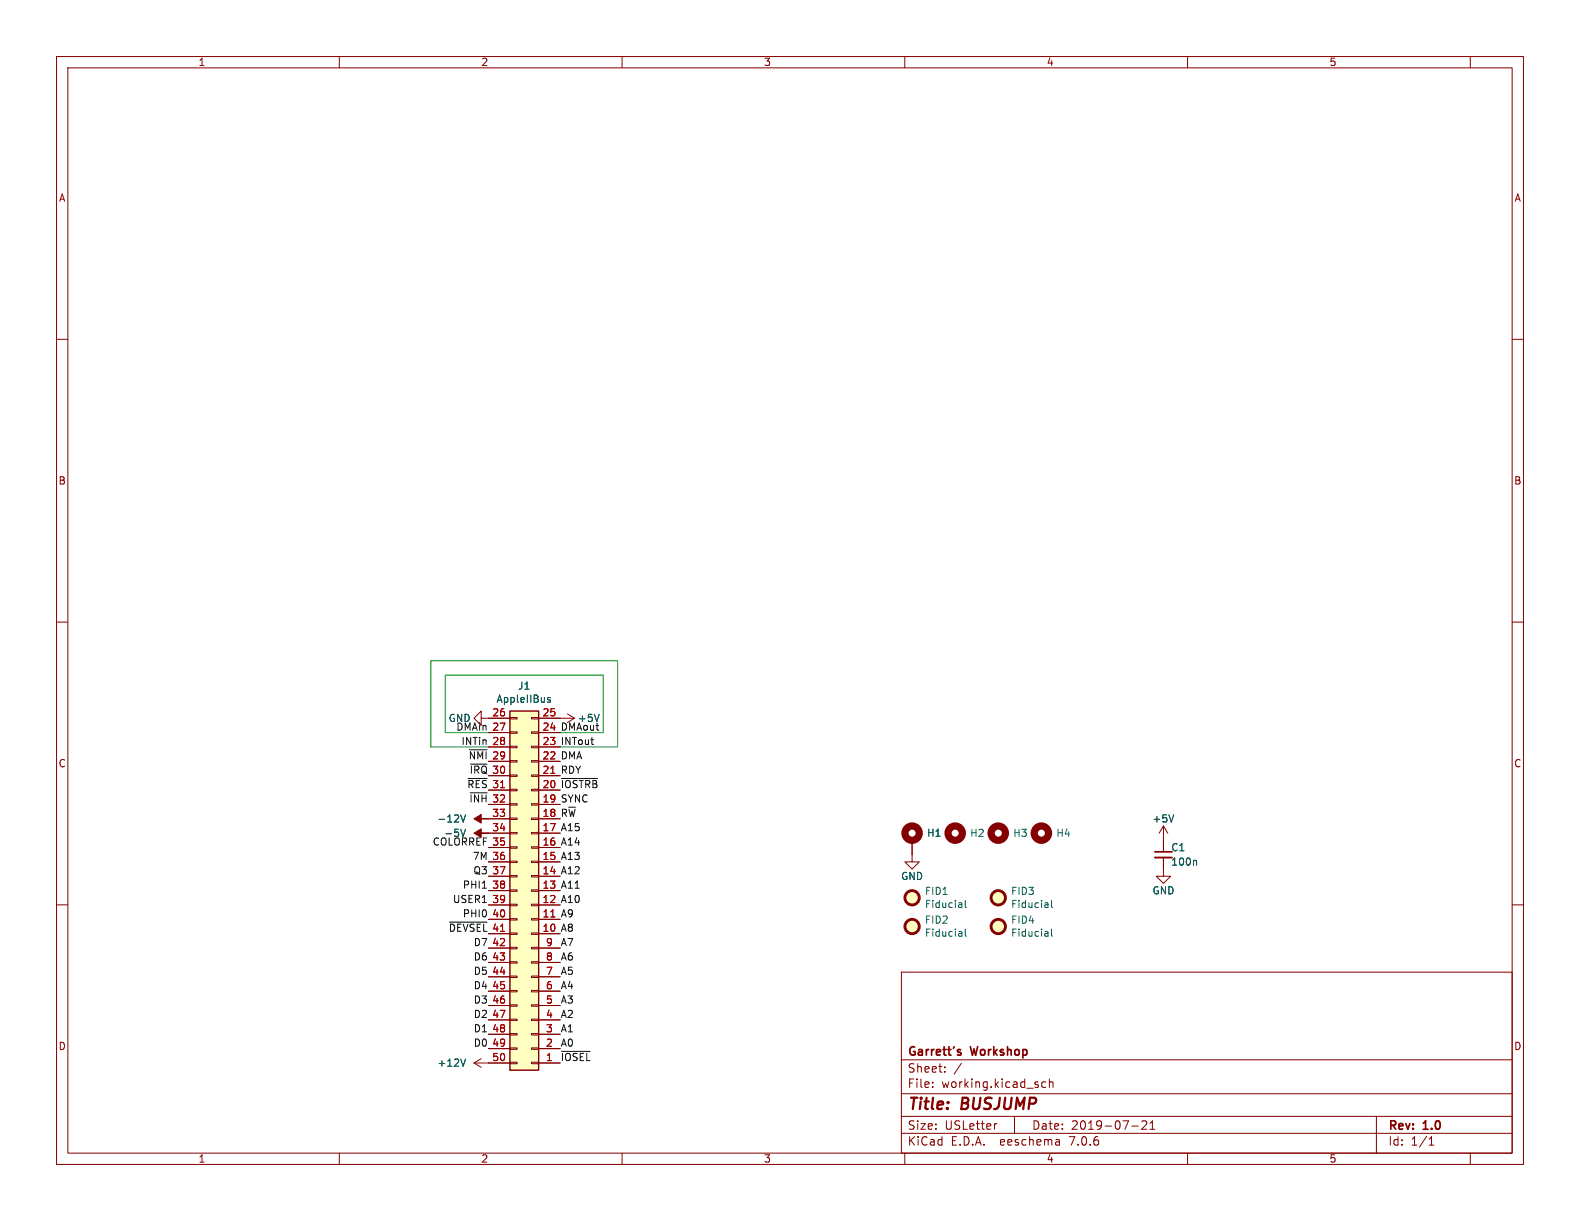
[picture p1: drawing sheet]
(kicad_sch (version 20230121) (generator eeschema)

 (paper "USLetter")

 (title_block
  (title "BUSJUMP")
  (date "2019-07-21")
  (rev "1.0")
  (company "Garrett's Workshop"))

 (lib_symbols
  (symbol "Connector_Generic:Conn_02x25_Counter_Clockwise" (pin_names (offset 1.016) hide) (in_bom yes) (on_board yes)
   (property "Reference" "J" (at 1.27 33.02 0) (effects (font (size 1.27 1.27))))
   (property "Value" "Conn_02x25_Counter_Clockwise" (at 1.27 -33.02 0) (effects (font (size 1.27 1.27))))
   (property "Footprint" "" (at 0 0 0) (effects (font (size 1.27 1.27)) hide))
   (property "Datasheet" "~" (at 0 0 0) (effects (font (size 1.27 1.27)) hide))
   (symbol "Conn_02x25_Counter_Clockwise_1_1"
    (rectangle (start -1.27 -30.353) (end 0 -30.607) (stroke (width 0.1524) (type default)) (fill (type none)))
    (rectangle (start -1.27 -27.813) (end 0 -28.067) (stroke (width 0.1524) (type default)) (fill (type none)))
    (rectangle (start -1.27 -25.273) (end 0 -25.527) (stroke (width 0.1524) (type default)) (fill (type none)))
    (rectangle (start -1.27 -22.733) (end 0 -22.987) (stroke (width 0.1524) (type default)) (fill (type none)))
    (rectangle (start -1.27 -20.193) (end 0 -20.447) (stroke (width 0.1524) (type default)) (fill (type none)))
    (rectangle (start -1.27 -17.653) (end 0 -17.907) (stroke (width 0.1524) (type default)) (fill (type none)))
    (rectangle (start -1.27 -15.113) (end 0 -15.367) (stroke (width 0.1524) (type default)) (fill (type none)))
    (rectangle (start -1.27 -12.573) (end 0 -12.827) (stroke (width 0.1524) (type default)) (fill (type none)))
    (rectangle (start -1.27 -10.033) (end 0 -10.287) (stroke (width 0.1524) (type default)) (fill (type none)))
    (rectangle (start -1.27 -7.493) (end 0 -7.747) (stroke (width 0.1524) (type default)) (fill (type none)))
    (rectangle (start -1.27 -4.953) (end 0 -5.207) (stroke (width 0.1524) (type default)) (fill (type none)))
    (rectangle (start -1.27 -2.413) (end 0 -2.667) (stroke (width 0.1524) (type default)) (fill (type none)))
    (rectangle (start -1.27 0.127) (end 0 -0.127) (stroke (width 0.1524) (type default)) (fill (type none)))
    (rectangle (start -1.27 2.667) (end 0 2.413) (stroke (width 0.1524) (type default)) (fill (type none)))
    (rectangle (start -1.27 5.207) (end 0 4.953) (stroke (width 0.1524) (type default)) (fill (type none)))
    (rectangle (start -1.27 7.747) (end 0 7.493) (stroke (width 0.1524) (type default)) (fill (type none)))
    (rectangle (start -1.27 10.287) (end 0 10.033) (stroke (width 0.1524) (type default)) (fill (type none)))
    (rectangle (start -1.27 12.827) (end 0 12.573) (stroke (width 0.1524) (type default)) (fill (type none)))
    (rectangle (start -1.27 15.367) (end 0 15.113) (stroke (width 0.1524) (type default)) (fill (type none)))
    (rectangle (start -1.27 17.907) (end 0 17.653) (stroke (width 0.1524) (type default)) (fill (type none)))
    (rectangle (start -1.27 20.447) (end 0 20.193) (stroke (width 0.1524) (type default)) (fill (type none)))
    (rectangle (start -1.27 22.987) (end 0 22.733) (stroke (width 0.1524) (type default)) (fill (type none)))
    (rectangle (start -1.27 25.527) (end 0 25.273) (stroke (width 0.1524) (type default)) (fill (type none)))
    (rectangle (start -1.27 28.067) (end 0 27.813) (stroke (width 0.1524) (type default)) (fill (type none)))
    (rectangle (start -1.27 30.607) (end 0 30.353) (stroke (width 0.1524) (type default)) (fill (type none)))
    (rectangle (start -1.27 31.75) (end 3.81 -31.75) (stroke (width 0.254) (type default)) (fill (type background)))
    (rectangle (start 3.81 -30.353) (end 2.54 -30.607) (stroke (width 0.1524) (type default)) (fill (type none)))
    (rectangle (start 3.81 -27.813) (end 2.54 -28.067) (stroke (width 0.1524) (type default)) (fill (type none)))
    (rectangle (start 3.81 -25.273) (end 2.54 -25.527) (stroke (width 0.1524) (type default)) (fill (type none)))
    (rectangle (start 3.81 -22.733) (end 2.54 -22.987) (stroke (width 0.1524) (type default)) (fill (type none)))
    (rectangle (start 3.81 -20.193) (end 2.54 -20.447) (stroke (width 0.1524) (type default)) (fill (type none)))
    (rectangle (start 3.81 -17.653) (end 2.54 -17.907) (stroke (width 0.1524) (type default)) (fill (type none)))
    (rectangle (start 3.81 -15.113) (end 2.54 -15.367) (stroke (width 0.1524) (type default)) (fill (type none)))
    (rectangle (start 3.81 -12.573) (end 2.54 -12.827) (stroke (width 0.1524) (type default)) (fill (type none)))
    (rectangle (start 3.81 -10.033) (end 2.54 -10.287) (stroke (width 0.1524) (type default)) (fill (type none)))
    (rectangle (start 3.81 -7.493) (end 2.54 -7.747) (stroke (width 0.1524) (type default)) (fill (type none)))
    (rectangle (start 3.81 -4.953) (end 2.54 -5.207) (stroke (width 0.1524) (type default)) (fill (type none)))
    (rectangle (start 3.81 -2.413) (end 2.54 -2.667) (stroke (width 0.1524) (type default)) (fill (type none)))
    (rectangle (start 3.81 0.127) (end 2.54 -0.127) (stroke (width 0.1524) (type default)) (fill (type none)))
    (rectangle (start 3.81 2.667) (end 2.54 2.413) (stroke (width 0.1524) (type default)) (fill (type none)))
    (rectangle (start 3.81 5.207) (end 2.54 4.953) (stroke (width 0.1524) (type default)) (fill (type none)))
    (rectangle (start 3.81 7.747) (end 2.54 7.493) (stroke (width 0.1524) (type default)) (fill (type none)))
    (rectangle (start 3.81 10.287) (end 2.54 10.033) (stroke (width 0.1524) (type default)) (fill (type none)))
    (rectangle (start 3.81 12.827) (end 2.54 12.573) (stroke (width 0.1524) (type default)) (fill (type none)))
    (rectangle (start 3.81 15.367) (end 2.54 15.113) (stroke (width 0.1524) (type default)) (fill (type none)))
    (rectangle (start 3.81 17.907) (end 2.54 17.653) (stroke (width 0.1524) (type default)) (fill (type none)))
    (rectangle (start 3.81 20.447) (end 2.54 20.193) (stroke (width 0.1524) (type default)) (fill (type none)))
    (rectangle (start 3.81 22.987) (end 2.54 22.733) (stroke (width 0.1524) (type default)) (fill (type none)))
    (rectangle (start 3.81 25.527) (end 2.54 25.273) (stroke (width 0.1524) (type default)) (fill (type none)))
    (rectangle (start 3.81 28.067) (end 2.54 27.813) (stroke (width 0.1524) (type default)) (fill (type none)))
    (rectangle (start 3.81 30.607) (end 2.54 30.353) (stroke (width 0.1524) (type default)) (fill (type none)))
    (pin passive line (at -5.08 30.48 0) (length 3.81) (name "Pin_1" (effects (font (size 1.27 1.27)))) (number "1" (effects (font (size 1.27 1.27)))))
    (pin passive line (at -5.08 7.62 0) (length 3.81) (name "Pin_10" (effects (font (size 1.27 1.27)))) (number "10" (effects (font (size 1.27 1.27)))))
    (pin passive line (at -5.08 5.08 0) (length 3.81) (name "Pin_11" (effects (font (size 1.27 1.27)))) (number "11" (effects (font (size 1.27 1.27)))))
    (pin passive line (at -5.08 2.54 0) (length 3.81) (name "Pin_12" (effects (font (size 1.27 1.27)))) (number "12" (effects (font (size 1.27 1.27)))))
    (pin passive line (at -5.08 0 0) (length 3.81) (name "Pin_13" (effects (font (size 1.27 1.27)))) (number "13" (effects (font (size 1.27 1.27)))))
    (pin passive line (at -5.08 -2.54 0) (length 3.81) (name "Pin_14" (effects (font (size 1.27 1.27)))) (number "14" (effects (font (size 1.27 1.27)))))
    (pin passive line (at -5.08 -5.08 0) (length 3.81) (name "Pin_15" (effects (font (size 1.27 1.27)))) (number "15" (effects (font (size 1.27 1.27)))))
    (pin passive line (at -5.08 -7.62 0) (length 3.81) (name "Pin_16" (effects (font (size 1.27 1.27)))) (number "16" (effects (font (size 1.27 1.27)))))
    (pin passive line (at -5.08 -10.16 0) (length 3.81) (name "Pin_17" (effects (font (size 1.27 1.27)))) (number "17" (effects (font (size 1.27 1.27)))))
    (pin passive line (at -5.08 -12.7 0) (length 3.81) (name "Pin_18" (effects (font (size 1.27 1.27)))) (number "18" (effects (font (size 1.27 1.27)))))
    (pin passive line (at -5.08 -15.24 0) (length 3.81) (name "Pin_19" (effects (font (size 1.27 1.27)))) (number "19" (effects (font (size 1.27 1.27)))))
    (pin passive line (at -5.08 27.94 0) (length 3.81) (name "Pin_2" (effects (font (size 1.27 1.27)))) (number "2" (effects (font (size 1.27 1.27)))))
    (pin passive line (at -5.08 -17.78 0) (length 3.81) (name "Pin_20" (effects (font (size 1.27 1.27)))) (number "20" (effects (font (size 1.27 1.27)))))
    (pin passive line (at -5.08 -20.32 0) (length 3.81) (name "Pin_21" (effects (font (size 1.27 1.27)))) (number "21" (effects (font (size 1.27 1.27)))))
    (pin passive line (at -5.08 -22.86 0) (length 3.81) (name "Pin_22" (effects (font (size 1.27 1.27)))) (number "22" (effects (font (size 1.27 1.27)))))
    (pin passive line (at -5.08 -25.4 0) (length 3.81) (name "Pin_23" (effects (font (size 1.27 1.27)))) (number "23" (effects (font (size 1.27 1.27)))))
    (pin passive line (at -5.08 -27.94 0) (length 3.81) (name "Pin_24" (effects (font (size 1.27 1.27)))) (number "24" (effects (font (size 1.27 1.27)))))
    (pin passive line (at -5.08 -30.48 0) (length 3.81) (name "Pin_25" (effects (font (size 1.27 1.27)))) (number "25" (effects (font (size 1.27 1.27)))))
    (pin passive line (at 7.62 -30.48 180) (length 3.81) (name "Pin_26" (effects (font (size 1.27 1.27)))) (number "26" (effects (font (size 1.27 1.27)))))
    (pin passive line (at 7.62 -27.94 180) (length 3.81) (name "Pin_27" (effects (font (size 1.27 1.27)))) (number "27" (effects (font (size 1.27 1.27)))))
    (pin passive line (at 7.62 -25.4 180) (length 3.81) (name "Pin_28" (effects (font (size 1.27 1.27)))) (number "28" (effects (font (size 1.27 1.27)))))
    (pin passive line (at 7.62 -22.86 180) (length 3.81) (name "Pin_29" (effects (font (size 1.27 1.27)))) (number "29" (effects (font (size 1.27 1.27)))))
    (pin passive line (at -5.08 25.4 0) (length 3.81) (name "Pin_3" (effects (font (size 1.27 1.27)))) (number "3" (effects (font (size 1.27 1.27)))))
    (pin passive line (at 7.62 -20.32 180) (length 3.81) (name "Pin_30" (effects (font (size 1.27 1.27)))) (number "30" (effects (font (size 1.27 1.27)))))
    (pin passive line (at 7.62 -17.78 180) (length 3.81) (name "Pin_31" (effects (font (size 1.27 1.27)))) (number "31" (effects (font (size 1.27 1.27)))))
    (pin passive line (at 7.62 -15.24 180) (length 3.81) (name "Pin_32" (effects (font (size 1.27 1.27)))) (number "32" (effects (font (size 1.27 1.27)))))
    (pin passive line (at 7.62 -12.7 180) (length 3.81) (name "Pin_33" (effects (font (size 1.27 1.27)))) (number "33" (effects (font (size 1.27 1.27)))))
    (pin passive line (at 7.62 -10.16 180) (length 3.81) (name "Pin_34" (effects (font (size 1.27 1.27)))) (number "34" (effects (font (size 1.27 1.27)))))
    (pin passive line (at 7.62 -7.62 180) (length 3.81) (name "Pin_35" (effects (font (size 1.27 1.27)))) (number "35" (effects (font (size 1.27 1.27)))))
    (pin passive line (at 7.62 -5.08 180) (length 3.81) (name "Pin_36" (effects (font (size 1.27 1.27)))) (number "36" (effects (font (size 1.27 1.27)))))
    (pin passive line (at 7.62 -2.54 180) (length 3.81) (name "Pin_37" (effects (font (size 1.27 1.27)))) (number "37" (effects (font (size 1.27 1.27)))))
    (pin passive line (at 7.62 0 180) (length 3.81) (name "Pin_38" (effects (font (size 1.27 1.27)))) (number "38" (effects (font (size 1.27 1.27)))))
    (pin passive line (at 7.62 2.54 180) (length 3.81) (name "Pin_39" (effects (font (size 1.27 1.27)))) (number "39" (effects (font (size 1.27 1.27)))))
    (pin passive line (at -5.08 22.86 0) (length 3.81) (name "Pin_4" (effects (font (size 1.27 1.27)))) (number "4" (effects (font (size 1.27 1.27)))))
    (pin passive line (at 7.62 5.08 180) (length 3.81) (name "Pin_40" (effects (font (size 1.27 1.27)))) (number "40" (effects (font (size 1.27 1.27)))))
    (pin passive line (at 7.62 7.62 180) (length 3.81) (name "Pin_41" (effects (font (size 1.27 1.27)))) (number "41" (effects (font (size 1.27 1.27)))))
    (pin passive line (at 7.62 10.16 180) (length 3.81) (name "Pin_42" (effects (font (size 1.27 1.27)))) (number "42" (effects (font (size 1.27 1.27)))))
    (pin passive line (at 7.62 12.7 180) (length 3.81) (name "Pin_43" (effects (font (size 1.27 1.27)))) (number "43" (effects (font (size 1.27 1.27)))))
    (pin passive line (at 7.62 15.24 180) (length 3.81) (name "Pin_44" (effects (font (size 1.27 1.27)))) (number "44" (effects (font (size 1.27 1.27)))))
    (pin passive line (at 7.62 17.78 180) (length 3.81) (name "Pin_45" (effects (font (size 1.27 1.27)))) (number "45" (effects (font (size 1.27 1.27)))))
    (pin passive line (at 7.62 20.32 180) (length 3.81) (name "Pin_46" (effects (font (size 1.27 1.27)))) (number "46" (effects (font (size 1.27 1.27)))))
    (pin passive line (at 7.62 22.86 180) (length 3.81) (name "Pin_47" (effects (font (size 1.27 1.27)))) (number "47" (effects (font (size 1.27 1.27)))))
    (pin passive line (at 7.62 25.4 180) (length 3.81) (name "Pin_48" (effects (font (size 1.27 1.27)))) (number "48" (effects (font (size 1.27 1.27)))))
    (pin passive line (at 7.62 27.94 180) (length 3.81) (name "Pin_49" (effects (font (size 1.27 1.27)))) (number "49" (effects (font (size 1.27 1.27)))))
    (pin passive line (at -5.08 20.32 0) (length 3.81) (name "Pin_5" (effects (font (size 1.27 1.27)))) (number "5" (effects (font (size 1.27 1.27)))))
    (pin passive line (at 7.62 30.48 180) (length 3.81) (name "Pin_50" (effects (font (size 1.27 1.27)))) (number "50" (effects (font (size 1.27 1.27)))))
    (pin passive line (at -5.08 17.78 0) (length 3.81) (name "Pin_6" (effects (font (size 1.27 1.27)))) (number "6" (effects (font (size 1.27 1.27)))))
    (pin passive line (at -5.08 15.24 0) (length 3.81) (name "Pin_7" (effects (font (size 1.27 1.27)))) (number "7" (effects (font (size 1.27 1.27)))))
    (pin passive line (at -5.08 12.7 0) (length 3.81) (name "Pin_8" (effects (font (size 1.27 1.27)))) (number "8" (effects (font (size 1.27 1.27)))))
    (pin passive line (at -5.08 10.16 0) (length 3.81) (name "Pin_9" (effects (font (size 1.27 1.27)))) (number "9" (effects (font (size 1.27 1.27)))))))
  (symbol "Device:C_Small" (pin_numbers hide) (pin_names (offset 0.254) hide) (in_bom yes) (on_board yes)
   (property "Reference" "C" (at 0.254 1.778 0) (effects (font (size 1.27 1.27)) (justify left)))
   (property "Value" "C_Small" (at 0.254 -2.032 0) (effects (font (size 1.27 1.27)) (justify left)))
   (property "Footprint" "" (at 0 0 0) (effects (font (size 1.27 1.27)) hide))
   (property "Datasheet" "~" (at 0 0 0) (effects (font (size 1.27 1.27)) hide))
   (symbol "C_Small_0_1"
    (polyline (pts (xy -1.524 -0.508) (xy 1.524 -0.508)) (stroke (width 0.3302) (type default)) (fill (type none)))
    (polyline (pts (xy -1.524 0.508) (xy 1.524 0.508)) (stroke (width 0.3048) (type default)) (fill (type none))))
   (symbol "C_Small_1_1"
    (pin passive line (at 0 2.54 270) (length 2.032) (name "~" (effects (font (size 1.27 1.27)))) (number "1" (effects (font (size 1.27 1.27)))))
    (pin passive line (at 0 -2.54 90) (length 2.032) (name "~" (effects (font (size 1.27 1.27)))) (number "2" (effects (font (size 1.27 1.27)))))))
  (symbol "Mechanical:Fiducial" (in_bom yes) (on_board yes)
   (property "Reference" "FID" (at 0 5.08 0) (effects (font (size 1.27 1.27))))
   (property "Value" "Fiducial" (at 0 3.175 0) (effects (font (size 1.27 1.27))))
   (property "Footprint" "" (at 0 0 0) (effects (font (size 1.27 1.27)) hide))
   (property "Datasheet" "~" (at 0 0 0) (effects (font (size 1.27 1.27)) hide))
   (symbol "Fiducial_0_1"
    (circle (center 0 0) (radius 1.27) (stroke (width 0.508) (type default)) (fill (type background)))))
  (symbol "Mechanical:MountingHole" (pin_names (offset 1.016)) (in_bom yes) (on_board yes)
   (property "Reference" "H" (at 0 5.08 0) (effects (font (size 1.27 1.27))))
   (property "Value" "MountingHole" (at 0 3.175 0) (effects (font (size 1.27 1.27))))
   (property "Footprint" "" (at 0 0 0) (effects (font (size 1.27 1.27)) hide))
   (property "Datasheet" "~" (at 0 0 0) (effects (font (size 1.27 1.27)) hide))
   (symbol "MountingHole_0_1"
    (circle (center 0 0) (radius 1.27) (stroke (width 1.27) (type default)) (fill (type none)))))
  (symbol "Mechanical:MountingHole_Pad" (pin_numbers hide) (pin_names (offset 1.016) hide) (in_bom yes) (on_board yes)
   (property "Reference" "H" (at 0 6.35 0) (effects (font (size 1.27 1.27))))
   (property "Value" "MountingHole_Pad" (at 0 4.445 0) (effects (font (size 1.27 1.27))))
   (property "Footprint" "" (at 0 0 0) (effects (font (size 1.27 1.27)) hide))
   (property "Datasheet" "~" (at 0 0 0) (effects (font (size 1.27 1.27)) hide))
   (symbol "MountingHole_Pad_0_1"
    (circle (center 0 1.27) (radius 1.27) (stroke (width 1.27) (type default)) (fill (type none))))
   (symbol "MountingHole_Pad_1_1"
    (pin input line (at 0 -2.54 90) (length 2.54) (name "1" (effects (font (size 1.27 1.27)))) (number "1" (effects (font (size 1.27 1.27)))))))
  (symbol "power:+12V" (power) (pin_names (offset 0)) (in_bom yes) (on_board yes)
   (property "Reference" "#PWR" (at 0 -3.81 0) (effects (font (size 1.27 1.27)) hide))
   (property "Value" "+12V" (at 0 3.556 0) (effects (font (size 1.27 1.27))))
   (property "Footprint" "" (at 0 0 0) (effects (font (size 1.27 1.27)) hide))
   (property "Datasheet" "" (at 0 0 0) (effects (font (size 1.27 1.27)) hide))
   (symbol "+12V_0_1"
    (polyline (pts (xy -0.762 1.27) (xy 0 2.54)) (stroke (width 0) (type default)) (fill (type none)))
    (polyline (pts (xy 0 0) (xy 0 2.54)) (stroke (width 0) (type default)) (fill (type none)))
    (polyline (pts (xy 0 2.54) (xy 0.762 1.27)) (stroke (width 0) (type default)) (fill (type none))))
   (symbol "+12V_1_1"
    (pin power_in line (at 0 0 90) (length 0) hide (name "+12V" (effects (font (size 1.27 1.27)))) (number "1" (effects (font (size 1.27 1.27)))))))
  (symbol "power:+5V" (power) (pin_names (offset 0)) (in_bom yes) (on_board yes)
   (property "Reference" "#PWR" (at 0 -3.81 0) (effects (font (size 1.27 1.27)) hide))
   (property "Value" "+5V" (at 0 3.556 0) (effects (font (size 1.27 1.27))))
   (property "Footprint" "" (at 0 0 0) (effects (font (size 1.27 1.27)) hide))
   (property "Datasheet" "" (at 0 0 0) (effects (font (size 1.27 1.27)) hide))
   (symbol "+5V_0_1"
    (polyline (pts (xy -0.762 1.27) (xy 0 2.54)) (stroke (width 0) (type default)) (fill (type none)))
    (polyline (pts (xy 0 0) (xy 0 2.54)) (stroke (width 0) (type default)) (fill (type none)))
    (polyline (pts (xy 0 2.54) (xy 0.762 1.27)) (stroke (width 0) (type default)) (fill (type none))))
   (symbol "+5V_1_1"
    (pin power_in line (at 0 0 90) (length 0) hide (name "+5V" (effects (font (size 1.27 1.27)))) (number "1" (effects (font (size 1.27 1.27)))))))
  (symbol "power:-12V" (power) (pin_names (offset 0)) (in_bom yes) (on_board yes)
   (property "Reference" "#PWR" (at 0 2.54 0) (effects (font (size 1.27 1.27)) hide))
   (property "Value" "-12V" (at 0 3.81 0) (effects (font (size 1.27 1.27))))
   (property "Footprint" "" (at 0 0 0) (effects (font (size 1.27 1.27)) hide))
   (property "Datasheet" "" (at 0 0 0) (effects (font (size 1.27 1.27)) hide))
   (symbol "-12V_0_0"
    (pin power_in line (at 0 0 90) (length 0) hide (name "-12V" (effects (font (size 1.27 1.27)))) (number "1" (effects (font (size 1.27 1.27))))))
   (symbol "-12V_0_1"
    (polyline (pts (xy 0 0) (xy 0 1.27) (xy 0.762 1.27) (xy 0 2.54) (xy -0.762 1.27) (xy 0 1.27)) (stroke (width 0) (type default)) (fill (type outline)))))
  (symbol "power:-5V" (power) (pin_names (offset 0)) (in_bom yes) (on_board yes)
   (property "Reference" "#PWR" (at 0 2.54 0) (effects (font (size 1.27 1.27)) hide))
   (property "Value" "-5V" (at 0 3.81 0) (effects (font (size 1.27 1.27))))
   (property "Footprint" "" (at 0 0 0) (effects (font (size 1.27 1.27)) hide))
   (property "Datasheet" "" (at 0 0 0) (effects (font (size 1.27 1.27)) hide))
   (symbol "-5V_0_0"
    (pin power_in line (at 0 0 90) (length 0) hide (name "-5V" (effects (font (size 1.27 1.27)))) (number "1" (effects (font (size 1.27 1.27))))))
   (symbol "-5V_0_1"
    (polyline (pts (xy 0 0) (xy 0 1.27) (xy 0.762 1.27) (xy 0 2.54) (xy -0.762 1.27) (xy 0 1.27)) (stroke (width 0) (type default)) (fill (type outline)))))
  (symbol "power:GND" (power) (pin_names (offset 0)) (in_bom yes) (on_board yes)
   (property "Reference" "#PWR" (at 0 -6.35 0) (effects (font (size 1.27 1.27)) hide))
   (property "Value" "GND" (at 0 -3.81 0) (effects (font (size 1.27 1.27))))
   (property "Footprint" "" (at 0 0 0) (effects (font (size 1.27 1.27)) hide))
   (property "Datasheet" "" (at 0 0 0) (effects (font (size 1.27 1.27)) hide))
   (symbol "GND_0_1"
    (polyline (pts (xy 0 0) (xy 0 -1.27) (xy 1.27 -1.27) (xy 0 -2.54) (xy -1.27 -1.27) (xy 0 -1.27)) (stroke (width 0) (type default)) (fill (type none))))
   (symbol "GND_1_1"
    (pin power_in line (at 0 0 270) (length 0) hide (name "GND" (effects (font (size 1.27 1.27)))) (number "1" (effects (font (size 1.27 1.27))))))))


 (wire (pts (xy 78.74 119.38) (xy 106.68 119.38)) (stroke (width 0) (type default)))
 (wire (pts (xy 78.74 129.54) (xy 78.74 119.38)) (stroke (width 0) (type default)))
 (wire (pts (xy 86.36 129.54) (xy 78.74 129.54)) (stroke (width 0) (type default)))
 (wire (pts (xy 109.22 132.08) (xy 99.06 132.08)) (stroke (width 0) (type default)))
 (wire (pts (xy 109.22 116.84) (xy 109.22 132.08)) (stroke (width 0) (type default)))
 (wire (pts (xy 76.2 132.08) (xy 76.2 116.84)) (stroke (width 0) (type default)))
 (wire (pts (xy 106.68 119.38) (xy 106.68 129.54)) (stroke (width 0) (type default)))
 (wire (pts (xy 106.68 129.54) (xy 99.06 129.54)) (stroke (width 0) (type default)))
 (wire (pts (xy 86.36 132.08) (xy 76.2 132.08)) (stroke (width 0) (type default)))
 (wire (pts (xy 76.2 116.84) (xy 109.22 116.84)) (stroke (width 0) (type default)))

 (label "A2" (at 99.06 180.34 0) (effects (font (size 1.27 1.27)) (justify left bottom)))
 (label "A15" (at 99.06 147.32 0) (effects (font (size 1.27 1.27)) (justify left bottom)))
 (label "Q3" (at 86.36 154.94 180) (effects (font (size 1.27 1.27)) (justify right bottom)))
 (label "D0" (at 86.36 185.42 180) (effects (font (size 1.27 1.27)) (justify right bottom)))
 (label "A3" (at 99.06 177.8 0) (effects (font (size 1.27 1.27)) (justify left bottom)))
 (label "~{DEVSEL}" (at 86.36 165.1 180) (effects (font (size 1.27 1.27)) (justify right bottom)))
 (label "D4" (at 86.36 175.26 180) (effects (font (size 1.27 1.27)) (justify right bottom)))
 (label "INTin" (at 86.36 132.08 180) (effects (font (size 1.27 1.27)) (justify right bottom)))
 (label "RDY" (at 99.06 137.16 0) (effects (font (size 1.27 1.27)) (justify left bottom)))
 (label "USER1" (at 86.36 160.02 180) (effects (font (size 1.27 1.27)) (justify right bottom)))
 (label "7M" (at 86.36 152.4 180) (effects (font (size 1.27 1.27)) (justify right bottom)))
 (label "~{INH}" (at 86.36 142.24 180) (effects (font (size 1.27 1.27)) (justify right bottom)))
 (label "SYNC" (at 99.06 142.24 0) (effects (font (size 1.27 1.27)) (justify left bottom)))
 (label "DMA" (at 99.06 134.62 0) (effects (font (size 1.27 1.27)) (justify left bottom)))
 (label "A1" (at 99.06 182.88 0) (effects (font (size 1.27 1.27)) (justify left bottom)))
 (label "A9" (at 99.06 162.56 0) (effects (font (size 1.27 1.27)) (justify left bottom)))
 (label "D6" (at 86.36 170.18 180) (effects (font (size 1.27 1.27)) (justify right bottom)))
 (label "A10" (at 99.06 160.02 0) (effects (font (size 1.27 1.27)) (justify left bottom)))
 (label "D7" (at 86.36 167.64 180) (effects (font (size 1.27 1.27)) (justify right bottom)))
 (label "A13" (at 99.06 152.4 0) (effects (font (size 1.27 1.27)) (justify left bottom)))
 (label "~{IOSTRB}" (at 99.06 139.7 0) (effects (font (size 1.27 1.27)) (justify left bottom)))
 (label "D2" (at 86.36 180.34 180) (effects (font (size 1.27 1.27)) (justify right bottom)))
 (label "DMAout" (at 99.06 129.54 0) (effects (font (size 1.27 1.27)) (justify left bottom)))
 (label "R~{W}" (at 99.06 144.78 0) (effects (font (size 1.27 1.27)) (justify left bottom)))
 (label "COLORREF" (at 86.36 149.86 180) (effects (font (size 1.27 1.27)) (justify right bottom)))
 (label "PHI0" (at 86.36 162.56 180) (effects (font (size 1.27 1.27)) (justify right bottom)))
 (label "A4" (at 99.06 175.26 0) (effects (font (size 1.27 1.27)) (justify left bottom)))
 (label "INTout" (at 99.06 132.08 0) (effects (font (size 1.27 1.27)) (justify left bottom)))
 (label "A6" (at 99.06 170.18 0) (effects (font (size 1.27 1.27)) (justify left bottom)))
 (label "D3" (at 86.36 177.8 180) (effects (font (size 1.27 1.27)) (justify right bottom)))
 (label "~{NMI}" (at 86.36 134.62 180) (effects (font (size 1.27 1.27)) (justify right bottom)))
 (label "A5" (at 99.06 172.72 0) (effects (font (size 1.27 1.27)) (justify left bottom)))
 (label "A8" (at 99.06 165.1 0) (effects (font (size 1.27 1.27)) (justify left bottom)))
 (label "~{RES}" (at 86.36 139.7 180) (effects (font (size 1.27 1.27)) (justify right bottom)))
 (label "A14" (at 99.06 149.86 0) (effects (font (size 1.27 1.27)) (justify left bottom)))
 (label "PHI1" (at 86.36 157.48 180) (effects (font (size 1.27 1.27)) (justify right bottom)))
 (label "A11" (at 99.06 157.48 0) (effects (font (size 1.27 1.27)) (justify left bottom)))
 (label "A7" (at 99.06 167.64 0) (effects (font (size 1.27 1.27)) (justify left bottom)))
 (label "A0" (at 99.06 185.42 0) (effects (font (size 1.27 1.27)) (justify left bottom)))
 (label "~{IOSEL}" (at 99.06 187.96 0) (effects (font (size 1.27 1.27)) (justify left bottom)))
 (label "D1" (at 86.36 182.88 180) (effects (font (size 1.27 1.27)) (justify right bottom)))
 (label "DMAin" (at 86.36 129.54 180) (effects (font (size 1.27 1.27)) (justify right bottom)))
 (label "~{IRQ}" (at 86.36 137.16 180) (effects (font (size 1.27 1.27)) (justify right bottom)))
 (label "D5" (at 86.36 172.72 180) (effects (font (size 1.27 1.27)) (justify right bottom)))
 (label "A12" (at 99.06 154.94 0) (effects (font (size 1.27 1.27)) (justify left bottom)))

 (symbol (lib_id "Connector_Generic:Conn_02x25_Counter_Clockwise") (at 93.98 157.48 180) (unit 1) (in_bom yes) (on_board yes) (dnp no)
  (property "Reference" "J1" (at 92.71 121.285 0) (effects (font (size 1.27 1.27))))
  (property "Value" "AppleIIBus" (at 92.71 123.5964 0) (effects (font (size 1.27 1.27))))
  (property "Footprint" "stdpads:AppleIIBus_Edge" (at 93.98 157.48 0) (effects (font (size 1.27 1.27)) hide))
  (property "Datasheet" "~" (at 93.98 157.48 0) (effects (font (size 1.27 1.27)) hide)) (pin "1") (pin "10") (pin "11") (pin "12") (pin "13") (pin "14") (pin "15") (pin "16") (pin "17") (pin "18") (pin "19") (pin "2") (pin "20") (pin "21") (pin "22") (pin "23") (pin "24") (pin "25") (pin "26") (pin "27") (pin "28") (pin "29") (pin "3") (pin "30") (pin "31") (pin "32") (pin "33") (pin "34") (pin "35") (pin "36") (pin "37") (pin "38") (pin "39") (pin "4") (pin "40") (pin "41") (pin "42") (pin "43") (pin "44") (pin "45") (pin "46") (pin "47") (pin "48") (pin "49") (pin "5") (pin "50") (pin "6") (pin "7") (pin "8") (pin "9"))

 (symbol (lib_id "power:-12V") (at 86.36 144.78 90) (unit 1) (in_bom yes) (on_board yes) (dnp no)
  (property "Reference" "#PWR0102" (at 83.82 144.78 0) (effects (font (size 1.27 1.27)) hide))
  (property "Value" "-12V" (at 82.55 144.78 90) (effects (font (size 1.27 1.27)) (justify left)))
  (property "Footprint" "" (at 86.36 144.78 0) (effects (font (size 1.27 1.27)) hide))
  (property "Datasheet" "" (at 86.36 144.78 0) (effects (font (size 1.27 1.27)) hide)) (pin "1"))

 (symbol (lib_id "power:-5V") (at 86.36 147.32 90) (unit 1) (in_bom yes) (on_board yes) (dnp no)
  (property "Reference" "#PWR0101" (at 83.82 147.32 0) (effects (font (size 1.27 1.27)) hide))
  (property "Value" "-5V" (at 82.55 147.32 90) (effects (font (size 1.27 1.27)) (justify left)))
  (property "Footprint" "" (at 86.36 147.32 0) (effects (font (size 1.27 1.27)) hide))
  (property "Datasheet" "" (at 86.36 147.32 0) (effects (font (size 1.27 1.27)) hide)) (pin "1"))

 (symbol (lib_id "power:+12V") (at 86.36 187.96 90) (unit 1) (in_bom yes) (on_board yes) (dnp no)
  (property "Reference" "#PWR0103" (at 90.17 187.96 0) (effects (font (size 1.27 1.27)) hide))
  (property "Value" "+12V" (at 82.55 187.96 90) (effects (font (size 1.27 1.27)) (justify left)))
  (property "Footprint" "" (at 86.36 187.96 0) (effects (font (size 1.27 1.27)) hide))
  (property "Datasheet" "" (at 86.36 187.96 0) (effects (font (size 1.27 1.27)) hide)) (pin "1"))

 (symbol (lib_id "power:GND") (at 86.36 127 270) (mirror x) (unit 1) (in_bom yes) (on_board yes) (dnp no)
  (property "Reference" "#PWR0108" (at 80.01 127 0) (effects (font (size 1.27 1.27)) hide))
  (property "Value" "GND" (at 81.28 127 90) (effects (font (size 1.27 1.27))))
  (property "Footprint" "" (at 86.36 127 0) (effects (font (size 1.27 1.27)) hide))
  (property "Datasheet" "" (at 86.36 127 0) (effects (font (size 1.27 1.27)) hide)) (pin "1"))

 (symbol (lib_id "power:+5V") (at 99.06 127 270) (unit 1) (in_bom yes) (on_board yes) (dnp no)
  (property "Reference" "#PWR0109" (at 95.25 127 0) (effects (font (size 1.27 1.27)) hide))
  (property "Value" "+5V" (at 104.14 127 90) (effects (font (size 1.27 1.27))))
  (property "Footprint" "" (at 99.06 127 0) (effects (font (size 1.27 1.27)) hide))
  (property "Datasheet" "" (at 99.06 127 0) (effects (font (size 1.27 1.27)) hide)) (pin "1"))

 (symbol (lib_id "power:GND") (at 161.29 151.13 0) (unit 1) (in_bom yes) (on_board yes) (dnp no)
  (property "Reference" "#PWR0104" (at 161.29 157.48 0) (effects (font (size 1.27 1.27)) hide))
  (property "Value" "GND" (at 161.29 154.94 0) (effects (font (size 1.27 1.27))))
  (property "Footprint" "" (at 161.29 151.13 0) (effects (font (size 1.27 1.27)) hide))
  (property "Datasheet" "" (at 161.29 151.13 0) (effects (font (size 1.27 1.27)) hide)) (pin "1"))

 (symbol (lib_id "Device:C_Small") (at 205.74 151.13 0) (unit 1) (in_bom yes) (on_board yes) (dnp no)
  (property "Reference" "C1" (at 207.01 149.86 0) (effects (font (size 1.27 1.27)) (justify left)))
  (property "Value" "100n" (at 207.01 152.4 0) (effects (font (size 1.27 1.27)) (justify left)))
  (property "Footprint" "stdpads:C_0805" (at 205.74 151.13 0) (effects (font (size 1.27 1.27)) hide))
  (property "Datasheet" "~" (at 205.74 151.13 0) (effects (font (size 1.27 1.27)) hide)) (pin "1") (pin "2"))

 (symbol (lib_id "power:GND") (at 205.74 153.67 0) (unit 1) (in_bom yes) (on_board yes) (dnp no)
  (property "Reference" "#PWR0110" (at 205.74 160.02 0) (effects (font (size 1.27 1.27)) hide))
  (property "Value" "GND" (at 205.74 157.48 0) (effects (font (size 1.27 1.27))))
  (property "Footprint" "" (at 205.74 153.67 0) (effects (font (size 1.27 1.27)) hide))
  (property "Datasheet" "" (at 205.74 153.67 0) (effects (font (size 1.27 1.27)) hide)) (pin "1"))

 (symbol (lib_id "Mechanical:Fiducial") (at 161.29 158.75 0) (unit 1) (in_bom yes) (on_board yes) (dnp no)
  (property "Reference" "FID1" (at 163.449 157.5816 0) (effects (font (size 1.27 1.27)) (justify left)))
  (property "Value" "Fiducial" (at 163.449 159.893 0) (effects (font (size 1.27 1.27)) (justify left)))
  (property "Footprint" "stdpads:Fiducial" (at 161.29 158.75 0) (effects (font (size 1.27 1.27)) hide))
  (property "Datasheet" "~" (at 161.29 158.75 0) (effects (font (size 1.27 1.27)) hide)))

 (symbol (lib_id "Mechanical:Fiducial") (at 161.29 163.83 0) (unit 1) (in_bom yes) (on_board yes) (dnp no)
  (property "Reference" "FID2" (at 163.449 162.6616 0) (effects (font (size 1.27 1.27)) (justify left)))
  (property "Value" "Fiducial" (at 163.449 164.973 0) (effects (font (size 1.27 1.27)) (justify left)))
  (property "Footprint" "stdpads:Fiducial" (at 161.29 163.83 0) (effects (font (size 1.27 1.27)) hide))
  (property "Datasheet" "~" (at 161.29 163.83 0) (effects (font (size 1.27 1.27)) hide)))

 (symbol (lib_id "Mechanical:Fiducial") (at 176.53 163.83 0) (unit 1) (in_bom yes) (on_board yes) (dnp no)
  (property "Reference" "FID4" (at 178.689 162.6616 0) (effects (font (size 1.27 1.27)) (justify left)))
  (property "Value" "Fiducial" (at 178.689 164.973 0) (effects (font (size 1.27 1.27)) (justify left)))
  (property "Footprint" "stdpads:Fiducial" (at 176.53 163.83 0) (effects (font (size 1.27 1.27)) hide))
  (property "Datasheet" "~" (at 176.53 163.83 0) (effects (font (size 1.27 1.27)) hide)))

 (symbol (lib_id "Mechanical:Fiducial") (at 176.53 158.75 0) (unit 1) (in_bom yes) (on_board yes) (dnp no)
  (property "Reference" "FID3" (at 178.689 157.5816 0) (effects (font (size 1.27 1.27)) (justify left)))
  (property "Value" "Fiducial" (at 178.689 159.893 0) (effects (font (size 1.27 1.27)) (justify left)))
  (property "Footprint" "stdpads:Fiducial" (at 176.53 158.75 0) (effects (font (size 1.27 1.27)) hide))
  (property "Datasheet" "~" (at 176.53 158.75 0) (effects (font (size 1.27 1.27)) hide)))

 (symbol (lib_id "Mechanical:MountingHole") (at 168.91 147.32 0) (unit 1) (in_bom yes) (on_board yes) (dnp no)
  (property "Reference" "H2" (at 171.45 147.32 0) (effects (font (size 1.27 1.27)) (justify left)))
  (property "Value" " " (at 171.45 148.463 0) (effects (font (size 1.27 1.27)) (justify left) hide))
  (property "Footprint" "stdpads:PasteHole_1.05mm_NPTH" (at 168.91 147.32 0) (effects (font (size 1.27 1.27)) hide))
  (property "Datasheet" "~" (at 168.91 147.32 0) (effects (font (size 1.27 1.27)) hide)))

 (symbol (lib_id "Mechanical:MountingHole") (at 176.53 147.32 0) (unit 1) (in_bom yes) (on_board yes) (dnp no)
  (property "Reference" "H3" (at 179.07 147.32 0) (effects (font (size 1.27 1.27)) (justify left)))
  (property "Value" " " (at 179.07 148.463 0) (effects (font (size 1.27 1.27)) (justify left) hide))
  (property "Footprint" "stdpads:PasteHole_1.05mm_NPTH" (at 176.53 147.32 0) (effects (font (size 1.27 1.27)) hide))
  (property "Datasheet" "~" (at 176.53 147.32 0) (effects (font (size 1.27 1.27)) hide)))

 (symbol (lib_id "Mechanical:MountingHole") (at 184.15 147.32 0) (unit 1) (in_bom yes) (on_board yes) (dnp no)
  (property "Reference" "H4" (at 186.69 147.32 0) (effects (font (size 1.27 1.27)) (justify left)))
  (property "Value" " " (at 186.69 148.463 0) (effects (font (size 1.27 1.27)) (justify left) hide))
  (property "Footprint" "stdpads:PasteHole_1.05mm_NPTH" (at 184.15 147.32 0) (effects (font (size 1.27 1.27)) hide))
  (property "Datasheet" "~" (at 184.15 147.32 0) (effects (font (size 1.27 1.27)) hide)))

 (symbol (lib_id "power:+5V") (at 205.74 148.59 0) (unit 1) (in_bom yes) (on_board yes) (dnp no)
  (property "Reference" "#PWR0120" (at 205.74 152.4 0) (effects (font (size 1.27 1.27)) hide))
  (property "Value" "+5V" (at 205.74 144.78 0) (effects (font (size 1.27 1.27))))
  (property "Footprint" "" (at 205.74 148.59 0) (effects (font (size 1.27 1.27)) hide))
  (property "Datasheet" "" (at 205.74 148.59 0) (effects (font (size 1.27 1.27)) hide)) (pin "1"))

 (symbol (lib_id "Mechanical:MountingHole_Pad") (at 161.29 148.59 0) (unit 1) (in_bom yes) (on_board yes) (dnp no)
  (property "Reference" "H1" (at 163.83 147.2946 0) (effects (font (size 1.27 1.27)) (justify left)))
  (property "Value" " " (at 163.83 149.606 0) (effects (font (size 1.27 1.27)) (justify left) hide))
  (property "Footprint" "stdpads:PasteHole_1.05mm_PTH" (at 161.29 148.59 0) (effects (font (size 1.27 1.27)) hide))
  (property "Datasheet" "~" (at 161.29 148.59 0) (effects (font (size 1.27 1.27)) hide)) (pin "1"))

 (sheet_instances (path "" (page "1"))))
